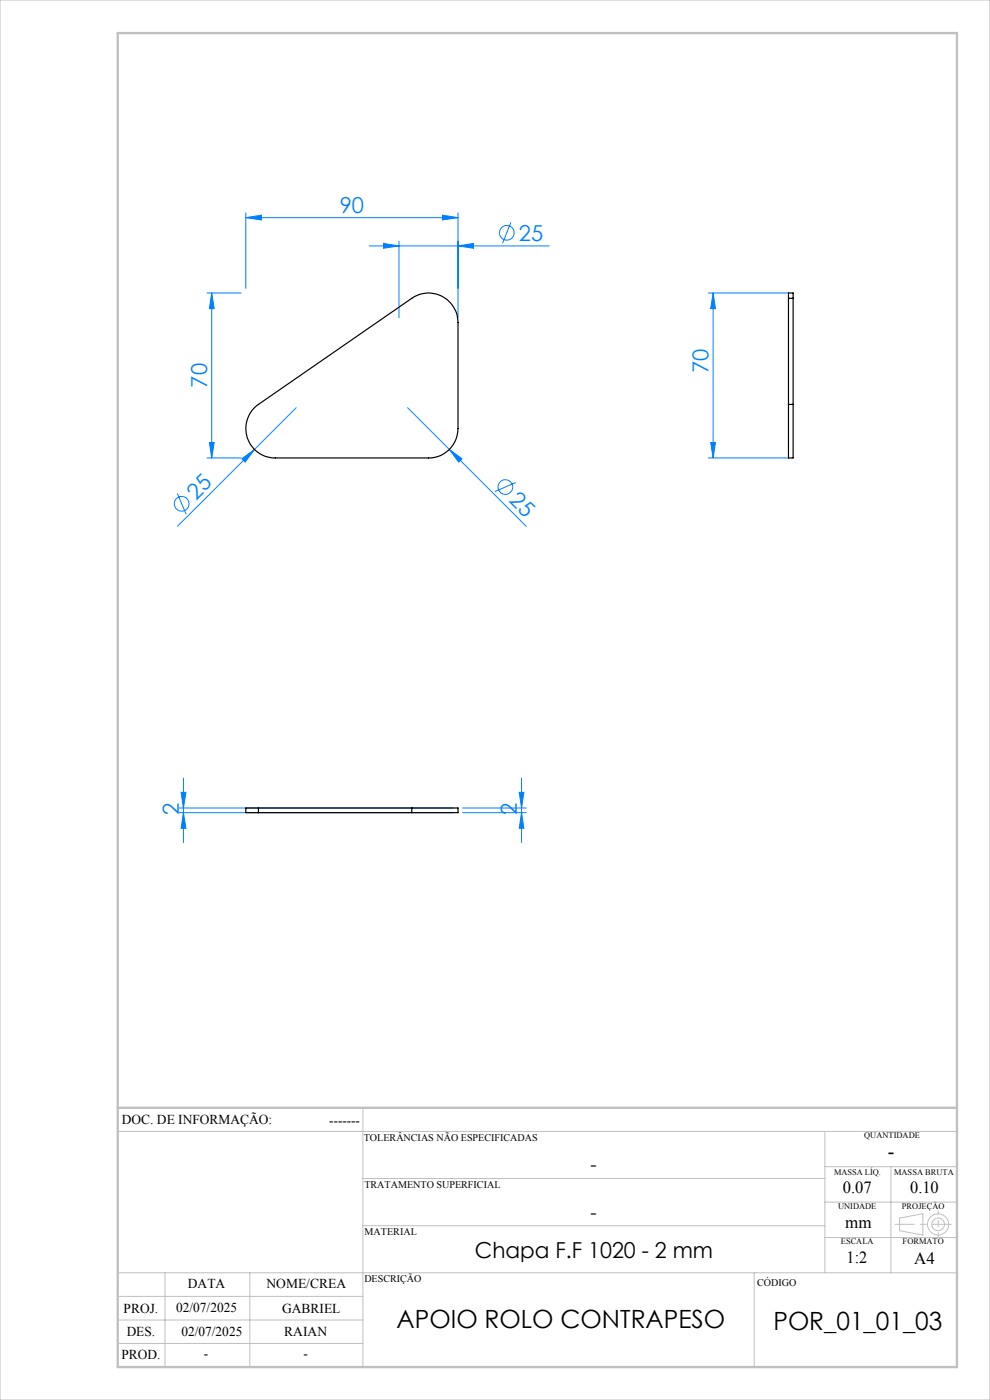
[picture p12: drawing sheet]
<svg xmlns="http://www.w3.org/2000/svg" width="210mm" height="297mm" viewBox="0 0 210 297" stroke-linecap="round" stroke-linejoin="round" font-family="sans-serif">
<g fill="none" stroke="#0080ff" stroke-width=".21">
<path d="M52.1 46.2l3.4-.6v1.1zM52.1 45.2v16M52.1 46.2h45.1M78.3 52.2h38.2M81.4 51.6l3.2 .6-3.2 .5zM84.6 51.2v16.2M93.8 45.6l3.4 .6-3.4 .5zM97.2 52.2l3.2-.6v1.1zM97.2 45.2v22.2M108.4 47.2l-1.8 4.4M43.9 62.2h7.3M44.9 62.2v35"/>
<path d="M44.9 62.2l.5 3.3h-1zM150.2 62.2h17.1M151.3 62.2l.5 3.3h-1.1zM151.3 62.2v35M43.9 97.2h7.3M44.4 93.9h1l-.5 3.3zM51.3 97.3l2.7-1.9-2 2.6zM62.8 86.5l-25.2 25.2M86.5 86.5l25.1 25.2M95.3 95.4l2.7 1.9-.7 .7zM150.2 97.2h17.1M150.7 93.9h1.1l-.5 3.3z"/>
<path d="M37.6 104.7l1.9 4.4M109.4 102.4l-4.4 1.9M37.9 172.4h58.2M37.9 171.4h58.2M38.4 168.1h1l-.5 3.3zM38.9 165.1v13.6M38.9 172.4l.5 3.3h-1zM98.1 172.4h13.5M98.1 171.4h13.5M110.1 168.1h1l-.5 3.3zM110.6 172.4l.5 3.3h-1zM110.6 165.1v13.6"/>
<circle cx="107.5" cy="49.4" r="1.56"/>
<circle cx="38.5" cy="106.9" r="1.57"/>
<circle cx="107.2" cy="103.3" r="1.56"/>
</g>
<g fill="none" stroke="#c0c0c0" stroke-width=".21">
<path d="M0 0h210v297h-210zM77 235v55M25 240h178M77 250h98M175 240v30M175 255h28M175 247.5h28M189 247.5v22.5M190.8 258.4l5-.9v4.5l-5-.9zM25 275h52M25 270h178M35 270v20"/>
<path d="M53 270v20M77 260h98M160 270v20M175 262.5h28M25 285h52M25 280h52"/>
<circle cx="199" cy="259.7" r="1.34"/>
<circle cx="199" cy="259.7" r="2.25"/>
</g>
<path d="M201.8 259.7h-11.9" fill="none" stroke="#c0c0c0" stroke-width=".21" stroke-dasharray="15.2 1.3 1.3 1.3" stroke-dashoffset="11.2"/>
<path d="M199 256.9v5.4" fill="none" stroke="#c0c0c0" stroke-width=".21" stroke-dasharray="15.2 1.3 1.3 1.3" stroke-dashoffset="14.4"/>
<path d="M25 7h178v283h-178zM25 235h178" fill="none" stroke="#c0c0c0" stroke-width=".5"/>
<g fill="#0080ff">
<path d="M51.3 97.3l2.7-1.9-2 2.6z"/>
<path d="M95.3 95.4l2.7 1.9-.7 .7z"/>
<path d="M52.1 46.2l3.4-.6v1.1zM93.8 45.6l3.4 .6-3.4 .5zM81.4 51.6l3.2 .6-3.2 .5zM97.2 52.2l3.2-.6v1.1z"/>
<path d="M44.4 93.9h1l-.5 3.3zM44.9 62.2l.5 3.3h-1zM38.9 172.4l.5 3.3h-1zM38.4 168.1h1l-.5 3.3z"/>
<path d="M110.1 168.1h1l-.5 3.3zM110.6 172.4l.5 3.3h-1z"/>
<path d="M151.3 62.2l.5 3.3h-1.1zM150.7 93.9h1.1l-.5 3.3z"/>
</g>
<g fill="none" stroke="#000" stroke-width=".25">
<path d="M167.3 63.3v-1.1h.9v1.1M167.3 63.3h.9M167.3 63.3v22.5M168.2 63.3v22.5M53.7 86.7l1.1-.9 32.5-22.5a6.2 6.2 0 0 1 9.9 5.1v22.5a6.3 6.3 0 0 1-6.3 6.3h-32.5a6.3 6.3 0 0 1-5.7-3.7 6.3 6.3 0 0 1 1-6.8zM167.3 85.8v11.4h.9v-11.4M167.3 85.8h.9M54.8 171.4h-2.7v1h2.7M54.8 171.4v1M54.8 172.4h32.5M54.8 171.4h32.5M87.3 171.4h9.9v1h-9.9"/>
<path d="M87.3 171.4v1"/>
</g>
<g font-size="5.3">
<text x="84.1" y="281.7">APOIO ROLO CONTRAPESO</text>
<text x="164.1" y="282.2">POR_01_01_03</text>
</g>
<g font-size="4.7" fill="#0080ff">
<text x="72.1" y="45.1">90</text>
<text x="110.1" y="51.1">25</text>
<text x="43.9" y="82.2" transform="rotate(-90 43.9 82.2)">70</text>
<text x="150.3" y="79.2" transform="rotate(-90 150.3 79.2)">70</text>
<text x="41.6" y="106.3" transform="rotate(-45 41.6 106.3)">25</text>
<text x="107.8" y="106.3" transform="rotate(45 107.8 106.3)">25</text>
<text x="37.9" y="172.8" transform="rotate(-90 37.9 172.8)">2</text>
<text x="109.6" y="172.8" transform="rotate(-90 109.6 172.8)">2</text>
</g>
<text font-size="4.7" x="100.7" y="266.8">Chapa F.F 1020 - 2 mm</text>
<text font-size="4.3" x="188.3" y="245.8">-</text>
<g font-size="4">
<text x="125.2" y="248.4">-</text>
<text x="125.2" y="258.6">-</text>
</g>
<g font-size="3.6">
<text x="178.8" y="253.1">0.07</text>
<text x="193.1" y="253.1">0.10</text>
<text x="179.3" y="260.6">mm</text>
<text x="179.6" y="267.9">1:2</text>
<text x="193.9" y="268.1">A4</text>
</g>
<g font-size="2.9">
<text x="25.9" y="238.4">DOC. DE INFORMAÇÃO:</text>
<text x="69.8" y="238.6">-------</text>
<text x="39.9" y="273.2">DATA</text>
<text x="56.5" y="273.2">NOME/CREA</text>
<text x="26.2" y="278.6">PROJ.</text>
<text x="37.4" y="278.2">02/07/2025</text>
<text x="59.8" y="278.6">GABRIEL</text>
<text x="26.9" y="283.4">DES.</text>
<text x="38.5" y="283.4">02/07/2025</text>
<text x="60.3" y="283.4">RAIAN</text>
<text x="25.7" y="288.3">PROD.</text>
<text x="43.3" y="288">-</text>
<text x="64.4" y="288">-</text>
</g>
<g font-size="2.2">
<text x="77.2" y="242.1">TOLERÂNCIAS NÃO ESPECIFICADAS</text>
<text x="77.3" y="251.9">TRATAMENTO SUPERFICIAL</text>
<text x="77.3" y="261.9">MATERIAL</text>
<text x="77.3" y="272.1">DESCRIÇÃO</text>
<text x="160.6" y="272.8">CÓDIGO</text>
</g>
<g font-size="1.8">
<text x="183.3" y="241.4">QUANTIDADE</text>
<text x="176.9" y="249.2">MASSA LÍQ.</text>
<text x="189.7" y="249.2">MASSA BRUTA</text>
<text x="177.8" y="256.5">UNIDADE</text>
<text x="191.3" y="256.5">PROJEÇÃO</text>
<text x="178.4" y="264">ESCALA</text>
<text x="191.5" y="264">FORMATO</text>
</g>
</svg>
